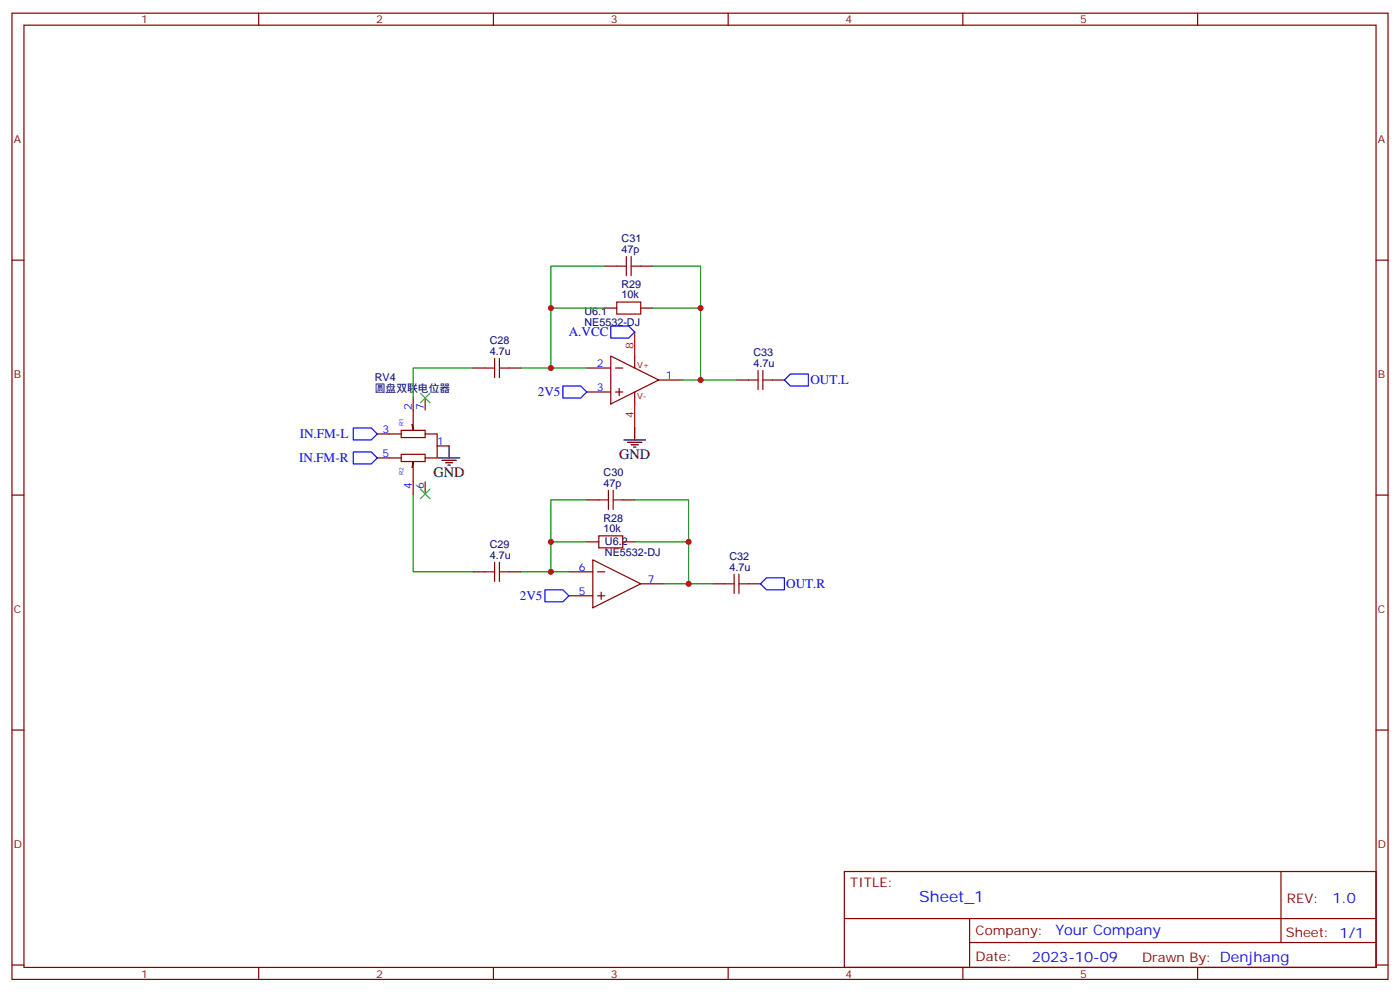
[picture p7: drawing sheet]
<svg xmlns="http://www.w3.org/2000/svg" width="412mm" height="292mm" viewBox="0 0 412 292" stroke-linecap="round" stroke-linejoin="round" font-family="sans-serif">
<g fill="none" stroke="#870000" stroke-width=".35">
<path d="M3.5 3.9h405.4v284.3h-405.4zM7.1 7.4h398.2v277.3h-398.2zM76.2 3.9v3.5M145.3 3.9v3.5M214.5 3.9v3.5M283.6 3.9v3.5M352.8 3.9v3.5M3.5 76.6h3.6M178.2 78.3h3.5M188.7 78.3h3.6M405.3 76.6h3.6M178.2 90.7h3.5"/>
<path d="M188.7 90.7h3.6M121.7 117.1v9.5l-.3-1.7M125.2 117.1v3.5M139.3 108.3h3.6M149.9 108.3h3.6M172.9 108.3h7M172.9 115.4h7M179.9 104.8l14.1 7-14.1 7.1zM181.3 108.3h2.1M181.3 115.4h2.1M182.4 114.3v2.1M187 104.8v3.5"/>
<path d="M187 115.4v3.5M194 111.8h7.1M217 111.8h3.5M227.5 111.8h3.6M111.1 127.7h7.1M111.1 134.8h7.1M118.2 126.6h7v2.2h-7zM118.2 133.7h7v2.1h-7zM121.4 137.6l.3-1.8v9.5M125.2 127.7h3.6v7.1h-3.6M128.8 131.2h3.5M3.5 145.7h3.6"/>
<path d="M125.2 141.8v3.5M172.9 159.5h3.5M172.9 147.1h3.5M183.4 159.5h3.6M183.4 147.1h3.6M405.3 145.7h3.6M139.3 168.3h3.6M149.9 168.3h3.6M167.6 168.3h7M167.6 175.3h7M174.6 164.7l14.1 7.1-14.1 7.1zM176 168.3h2.2"/>
<path d="M176 175.3h2.2M177.1 174.3v2.1M188.7 171.8h7.1M209.9 171.8h3.5M220.5 171.8h3.5M3.5 214.8h3.6M405.3 214.8h3.6M248.7 256.5h156.6v28.2h-156.6zM377.3 256.5v20.9M248.7 270.3h156.5M285.6 277.4h119.6M285.6 270.3v14.1"/>
<path d="M3.5 284h3.6M76.2 284.7v3.5M145.3 284.7v3.5M214.5 284.7v3.5M283.6 284.7v3.5M352.8 284.7v3.5M405.3 284h3.6"/>
</g>
<path d="M187 97.7v7.1M187 118.9v7" fill="none" stroke="#f00" stroke-width=".35"/>
<g fill="none" stroke="#008700" stroke-width=".35">
<path d="M178.2 78.3h-15.9v12.4M192.3 78.3h14.1v12.4M178.2 90.7h-15.9v17.6M192.3 90.7h14.1v21.1h-5.3M139.3 108.3h-17.6v8.8M153.5 108.3h19.4M206.4 111.8h10.6M121.7 145.3v23h17.6M172.9 159.5h-10.6v8.8M172.9 147.1h-10.6v12.4M187 159.5h15.8v12.3h-7M187 147.1h15.8v12.4"/>
<path d="M153.5 168.3h14.1M202.8 171.8h7.1"/>
</g>
<g fill="none" stroke="#a10000" stroke-width=".35">
<path d="M181.7 78.3h2.8M184.5 75.5v5.6M185.9 78.3h2.8M185.9 75.5v5.6M181.7 88.9h7v3.5h-7zM142.9 108.3h2.8M145.7 105.5v5.6M147.1 105.5v5.6M147.1 108.3h2.8M220.5 111.8h2.8M223.3 109v5.7M224.7 109v5.7"/>
<path d="M224.7 111.8h2.8M176.4 157.7h7v3.5h-7zM176.4 147.1h2.8M179.2 144.3v5.6M180.6 147.1h2.8M180.6 144.3v5.6M142.9 168.3h2.8M145.7 165.5v5.6M147.1 165.5v5.6M147.1 168.3h2.8M213.4 171.8h2.9M216.3 169v5.6"/>
<path d="M217.7 169v5.6M217.7 171.8h2.8"/>
</g>
<path d="M179.9 96h5.3l1.8 1.7-1.8 1.8h-5.3zM165.8 113.6h5.3l1.8 1.8-1.8 1.7h-5.3zM231.1 111.8l1.7-1.7h5.3v3.5h-5.3zM104.1 125.9h5.3l1.7 1.8-1.7 1.8h-5.3zM104.1 133h5.3l1.7 1.8-1.7 1.7h-5.3zM160.5 173.6h5.3l1.8 1.7-1.8 1.8h-5.3zM224 171.8l1.8-1.8h5.3v3.6h-5.3z" fill="none" stroke="#00f" stroke-width=".35"/>
<path d="M123.8 115.7l2.8 2.8M126.6 115.7l-2.8 2.8M123.8 143.9l2.8 2.9M126.6 143.9l-2.8 2.9" fill="none" stroke="#3c3" stroke-width=".35"/>
<path d="M129.1 134.8h6.4M130.2 135.5h4.2M131.2 136.2h2.1M131.9 136.9h.7M132.3 131.2v3.6M183.8 129.5h6.3M184.9 130.2h4.2M185.9 130.9h2.1M186.6 131.6h.7M187 125.9v3.6" fill="none" stroke="#000" stroke-width=".35"/>
<g fill="#c00">
<circle cx="162.3" cy="168.3" r=".88"/>
<circle cx="162.3" cy="159.5" r=".88"/>
<circle cx="202.8" cy="159.5" r=".88"/>
<circle cx="162.3" cy="108.3" r=".88"/>
<circle cx="162.3" cy="90.7" r=".88"/>
<circle cx="206.4" cy="90.7" r=".88"/>
<circle cx="206.4" cy="111.8" r=".88"/>
<circle cx="202.8" cy="171.8" r=".88"/>
</g>
<text font-size="4.6" fill="#00f" x="270.8" y="265.5">Sheet_1</text>
<g font-size="4.2">
<text x="182.4" y="135.1">GND</text>
<text x="127.7" y="140.4">GND</text>
</g>
<g font-size="4.2" fill="#00f">
<text x="392.5" y="265.7">1.0</text>
<text x="310.9" y="275.3">Your Company</text>
<text x="304" y="283.1">2023-10-09</text>
</g>
<g font-size="3.9" fill="#00f">
<text x="167.5" y="98.9">A.VCC</text>
<text x="238.7" y="113.1">OUT.L</text>
<text x="158.4" y="116.6">2V5</text>
<text x="88.3" y="129">IN.FM-L</text>
<text x="88.1" y="136">IN.FM-R</text>
<text x="231.6" y="173.1">OUT.R</text>
<text x="153.1" y="176.6">2V5</text>
</g>
<g font-size="3.9" fill="#800">
<text x="250.5" y="261.1">TITLE:</text>
<text x="379.1" y="265.7">REV:</text>
<text x="287.4" y="275.3">Company:</text>
<text x="378.7" y="275.9">Sheet: 1/1</text>
<text x="287.4" y="282.9">Date:</text>
<text x="336.4" y="283">Drawn By: Denjhang</text>
</g>
<g font-size="3.2" fill="#800">
<text x="41.6" y="6.9">1</text>
<text x="110.8" y="6.9">2</text>
<text x="179.9" y="6.9">3</text>
<text x="249.1" y="6.9">4</text>
<text x="318.2" y="6.9">5</text>
<text x="4.1" y="42">A</text>
<text x="405.9" y="42">A</text>
<text x="4.1" y="111.1">B</text>
<text x="405.9" y="111.1">B</text>
<text x="4.1" y="180.3">C</text>
<text x="405.9" y="180.3">C</text>
<text x="4.1" y="249.4">D</text>
<text x="405.9" y="249.4">D</text>
<text x="41.6" y="287.7">1</text>
<text x="110.8" y="287.7">2</text>
<text x="179.9" y="287.7">3</text>
<text x="249.1" y="287.7">4</text>
<text x="318.2" y="287.7">5</text>
</g>
<g font-size="3.2" fill="#000080">
<text x="183.1" y="71.3">C31</text>
<text x="183.1" y="74.4">47p</text>
<text x="183" y="87.8">10k</text>
<text x="183" y="84.8">R29</text>
<text x="172.2" y="96">NE5532-DJ</text>
<text x="172.2" y="92.7">U6.1</text>
<text x="144.3" y="101.2">C28</text>
<text x="144.3" y="104.4">4.7u</text>
<text x="221.9" y="107.9">4.7u</text>
<text x="221.9" y="104.7">C33</text>
<text x="110.4" y="112.2">RV4</text>
<text x="110.4" y="115.4">圆盘双联电位器</text>
<text x="177.8" y="143.2">47p</text>
<text x="177.8" y="140.1">C30</text>
<text x="177.7" y="153.6">R28</text>
<text x="144.3" y="161.2">C29</text>
<text x="177.7" y="156.6">10k</text>
<text x="178.2" y="160.4">U6.2</text>
<text x="144.3" y="164.4">4.7u</text>
<text x="178.2" y="163.6">NE5532-DJ</text>
<text x="214.9" y="167.9">4.7u</text>
<text x="214.9" y="164.7">C32</text>
</g>
<g font-size="3.2" fill="#00f">
<text x="175.8" y="107.9">2</text>
<text x="196.1" y="111.5">1</text>
<text x="175.8" y="115">3</text>
<text x="121.4" y="120.6" transform="rotate(-90 121.4 120.6)">2</text>
<text x="124.9" y="120.6" transform="rotate(-90 124.9 120.6)">7</text>
<text x="112.6" y="127.4">3</text>
<text x="128.8" y="130.9">1</text>
<text x="112.6" y="134.4">5</text>
<text x="121.4" y="143.8" transform="rotate(-90 121.4 143.8)">4</text>
<text x="124.9" y="143.8" transform="rotate(-90 124.9 143.8)">6</text>
<text x="170.5" y="167.9">6</text>
<text x="190.9" y="171.4">7</text>
<text x="170.5" y="175">5</text>
</g>
<g font-size="3.2" fill="#f00">
<text x="186.6" y="102.7" transform="rotate(-90 186.6 102.7)">8</text>
<text x="186.6" y="123" transform="rotate(-90 186.6 123)">4</text>
</g>
<g font-size="2.5" fill="#800">
<text x="187.7" y="108.3">V+</text>
<text x="187.7" y="117.5">V-</text>
</g>
<g font-size="1.8" fill="#00f">
<text x="118.8" y="125.3" transform="rotate(-90 118.8 125.3)">R1</text>
<text x="118.8" y="139.7" transform="rotate(-90 118.8 139.7)">R2</text>
</g>
</svg>
